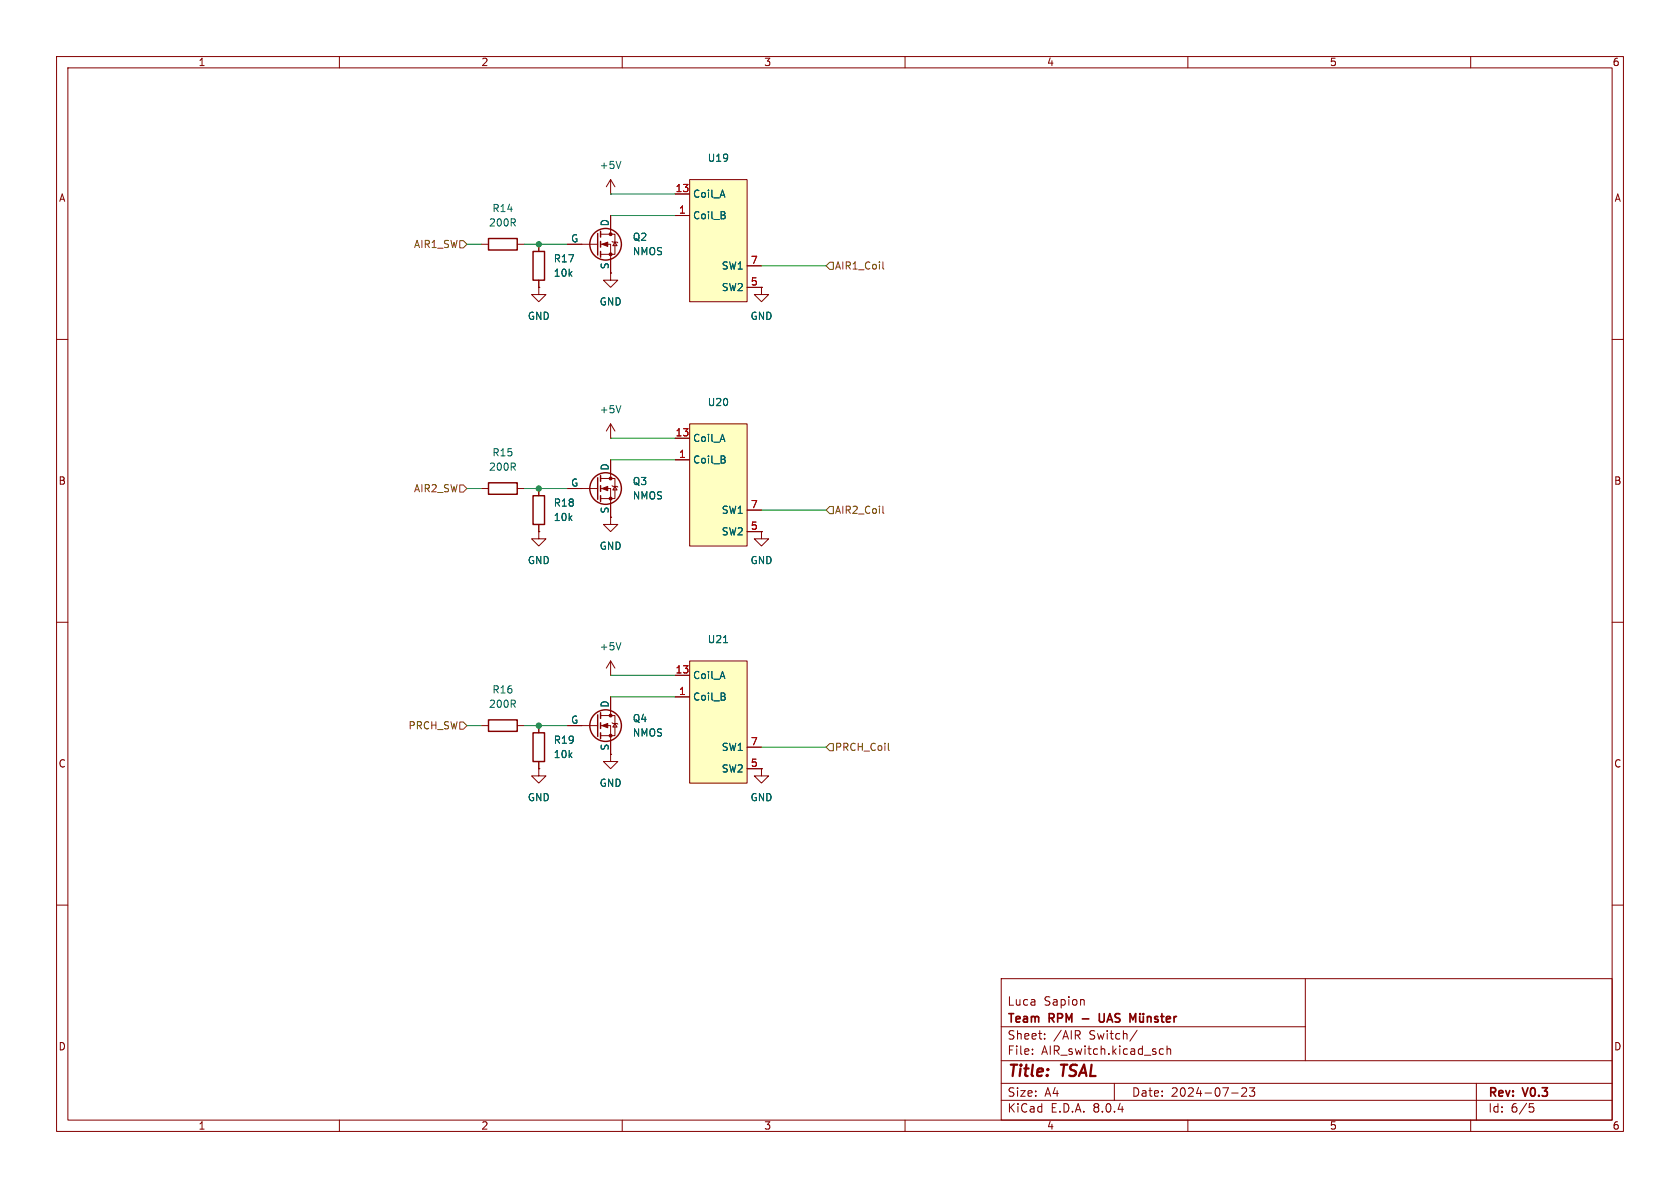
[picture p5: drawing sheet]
<svg xmlns="http://www.w3.org/2000/svg" width="297mm" height="210mm" viewBox="0 0 297 210" stroke-linecap="round" stroke-linejoin="round" font-family="sans-serif">
<g fill="none" stroke="#840000" stroke-width=".18">
<path d="M10 10h277v190h-277zM12 12h273v186h-273zM60 10v2M110 10v2M160 10v2M210 10v2M260 10v2M10 60h2M285 110h2M285 160h2M177 173h108v25h-108zM191.6 176.8l.1 .9"/>
<path d="M230.8 173v14.5M177 194.5h108M177 191.5h108M177 187.5h108M182.5 186.3v.1M182.5 185.5v.1M184.7 183.6v.1M184.7 182.8v.1M190.5 183l.5 .7M190.9 182.3v.5M197 191.5v3M201 182.1l-1.3 2"/>
<path d="M205 186.1l.2 .3 .5-.1M205.7 185.5l-.5-.1-.2 .3M206.3 185.5l.2-.1 .4 .1 .1 .9M206.3 184.9v1.5M210 198v2M217.7 193.2h1.2M219.5 192.4l.6-.1 .2 .1 .1 .3-.9 1.1h.9M220.9 192.3h.9l-.5 .6 .4 .1v.7l-.2 .1h-.4l-.2-.1M230.8 181.5h-53.8M260 198v2M261 191.5v6.5M270.4 195.1h.7"/>
<path d="M270.5 195.7h.4l.3 .3-.2 .5-.5 .1"/>
</g>
<g fill="none" stroke="#840000" stroke-width=".3">
<path d="M194.3 179.2l.1 1.3 .2 .2 .5-.1M201.5 179.7l.1 .9 .3 .1 .2-.2M201.6 179.2v.1M202.1 179.2v.1M202.1 179.7v1M202.8 179.8l.3-.1 .3 .1 .1 .9M202.8 179.7v1M204.7 179.8l-.4-.1-.2 .2 .1 .2 .5 .2v.3h-.6M205.2 179.7h.6M205.4 179.2v1.3l.4 .2M207.6 179.7v1M208 179.7l-.3 .1-.1 .2"/>
<path d="M200.3 180.3l.5-1.1v1.5M206.2 180.2l.7-.2-.1-.2-.4-.1-.2 .2 .1 .7h.5"/>
</g>
<path d="M152.7 73.3l8.4-4.9 13 22.5 5.4-3.1 1.5 2.7-14.4 8.3-1.5-2.7 5.9-3.4-11.6-20-5.3 3.1z" fill="#fff"/>
<path d="M107.9 34.3h.1M107.9 31.8l.8 1.2M107.9 31.8v2.5M107.9 31.8l-.7 1.2M85.1 43.2h1.3M91.4 43.2h1.3M95.2 50.8v1.3h-1.2l1.2 1.2 1.3-1.2h-1.3M95.2 50.8h.1M95.2 43.2v1.3M95.2 49.5v1.3" fill="none" stroke="#840000" stroke-width=".18"/>
<path d="M109.8 28.5l-.5 1.3" fill="none" stroke="#006464" stroke-width=".18"/>
<path d="M86.4 42.2h5v2h-5zM94.2 44.5h2.1v5h-2.1z" fill="none" stroke="#840000" stroke-width=".25"/>
<path d="M121.9 74.9h10.2v21.6h-10.2z" fill="#ffffc2"/>
<g fill="none" stroke="#840000" stroke-width=".18">
<path d="M107.9 38.1v3.3M100.3 43.2h5.4M106.2 43.2h1.7v5.1M106.2 41.4h2.5v3.6h-2.5M107.9 48.3v1.2h-1.2l1.2 1.3 1.3-1.3h-1.3M107.9 48.3h.1M108.2 42.7l.1 .1h.8l.1 .1M108.7 42.8l.4 .6h-.8zM107.9 77.5h.1M107.9 74.9l.8 1.3M107.9 74.9v2.6M107.9 74.9l-.7 1.3"/>
<path d="M119.4 77.5h2.5M121.9 74.9h10.2v21.6h-10.2z"/>
</g>
<path d="M109.8 71.7l-.5 1.3" fill="none" stroke="#006464" stroke-width=".18"/>
<g fill="none" stroke="#840000" stroke-width=".25">
<path d="M105.7 41.3v3.8M106.2 40.9v1M106.2 42.7v1M106.2 44.5v1"/>
<circle cx="107.1" cy="43.2" r="2.79"/>
</g>
<g fill="#840000" stroke="#840000" stroke-width=".18">
<path d="M106.4 43.2l1-.4v.8z"/>
<circle cx="107.9" cy="45" r=".25"/>
<circle cx="107.9" cy="41.4" r=".25"/>
</g>
<path d="M121.9 31.8h10.2v21.5h-10.2z" fill="#ffffc2"/>
<g fill="none" stroke="#840000" stroke-width=".18">
<path d="M107.9 38.1v2.5M119.4 38.1h2.5M119.4 34.3h2.5M121.9 31.8h10.2v21.5h-10.2zM95.2 50.8h.1M95.2 43.2v1.3M95.2 49.5v1.3M100.3 43.2h2.6M107.9 48.3h.1M107.9 45.7v2.6M132.1 50.8h2.5M132.1 47h2.5"/>
<path d="M134.6 50.8v1.3h1.3l-1.3 1.2-1.3-1.2h1.3M134.6 50.8h.1M119.4 77.5h2.5"/>
</g>
<path d="M128.2 38.1v.5" fill="none" stroke="#006464" stroke-width=".18"/>
<path d="M81.3 42.5h.6l.6 .7-.6 .6h-.6zM146 47l.7-.6h.6v1.2h-.6zM156.1 46.3v1.1l.2 .2" fill="none" stroke="#725600" stroke-width=".18"/>
<path d="M107.9 34.3h11.5M107.9 38.1h11.5M82.5 43.2h2.6M92.7 43.2h7.6M134.6 47h11.4M107.9 77.5h11.5" fill="none" stroke="#009600" stroke-width=".18"/>
<circle cx="95.2" cy="43.2" r=".46" fill="#009600" stroke="#009600" stroke-width=".18"/>
<text font-size="41.8" fill="#fff" x="208" y="85.2" transform="rotate(-30 208 85.2)">Only</text>
<text font-size="41.8" fill="#009600" x="28.2" y="189" transform="rotate(-30 28.2 189)">Internal</text>
<g font-size="2.8" fill="#840000">
<text x="178" y="190.9">Title:</text>
<text x="187.7" y="190.9">TSAL</text>
</g>
<g font-size="2.1" fill="#840000">
<text x="178" y="178">Luca</text>
<text x="184.5" y="178">Sapion</text>
<text x="178" y="184">Sheet:</text>
<text x="178" y="181.2">Team</text>
<text x="185.5" y="181.2">RPM</text>
<text x="186.2" y="184">/AIR</text>
<text x="192" y="181.2">-</text>
<text x="192.6" y="184">Switch/</text>
<text x="195.6" y="181.2">UAS</text>
<text x="178" y="186.7">File:</text>
<text x="184.1" y="186.7">AIR_switch.kicad_sch</text>
<text x="178" y="196.9">KiCad</text>
<text x="178" y="194.1">Size:</text>
<text x="184.7" y="194.1">A4</text>
<text x="185.7" y="196.9">E.D.A.</text>
<text x="193.3" y="196.9">8.0.4</text>
<text x="200" y="194.1">Date:</text>
<text x="207" y="194.1">2024-07-23</text>
<text x="263" y="194.3">Rev:</text>
<text x="263" y="196.9">Id:</text>
<text x="267.1" y="196.9">6/5</text>
<text x="269.4" y="194.3">V0.3</text>
</g>
<g font-size="1.8" fill="#840000">
<text x="35" y="11.9">1</text>
<text x="85" y="11.9">2</text>
<text x="135" y="11.9">3</text>
<text x="185" y="11.9">4</text>
<text x="235" y="11.9">5</text>
<text x="285" y="11.9">6</text>
<text x="10.3" y="35.9">A</text>
<text x="285.3" y="35.9">A</text>
<text x="10.3" y="85.9">B</text>
<text x="285.3" y="85.9">B</text>
<text x="10.3" y="135.9">C</text>
<text x="285.3" y="135.9">C</text>
<text x="10.3" y="185.9">D</text>
<text x="285.3" y="185.9">D</text>
<text x="35" y="199.9">1</text>
<text x="85" y="199.9">2</text>
<text x="135" y="199.9">3</text>
<text x="185" y="199.9">4</text>
<text x="235" y="199.9">5</text>
<text x="285" y="199.9">6</text>
</g>
<g font-size="1.8" fill="#006464">
<text x="125" y="28.8">U19</text>
<text x="105.9" y="30.1">+5V</text>
<text x="122.4" y="35.2">Coil_A</text>
<text x="86.3" y="40.2">200R</text>
<text x="87" y="37.7">R14</text>
<text x="107.7" y="40.1" transform="rotate(-90 107.7 40.1)">D</text>
<text x="122.4" y="39">Coil_B</text>
<text x="97.8" y="46.6">R17</text>
<text x="100.9" y="42.9">G</text>
<text x="107.7" y="47.7" transform="rotate(-90 107.7 47.7)">S</text>
<text x="111.8" y="45.3">NMOS</text>
<text x="111.8" y="42.8">Q2</text>
<text x="127.5" y="47.9">SW1</text>
<text x="97.8" y="49.1">10k</text>
<text x="127.5" y="51.7">SW2</text>
<text x="93.2" y="56.7">GND</text>
<text x="105.9" y="54.2">GND</text>
<text x="132.6" y="56.7">GND</text>
<text x="125" y="72">U20</text>
<text x="105.9" y="73.3">+5V</text>
<text x="86.3" y="83.4">200R</text>
<text x="87" y="80.9">R15</text>
<text x="107.7" y="83.3" transform="rotate(-90 107.7 83.3)">D</text>
<text x="122.4" y="82.1">Coil_B</text>
<text x="122.4" y="78.3">Coil_A</text>
<text x="97.8" y="89.8">R18</text>
<text x="100.9" y="86.1">G</text>
<text x="111.8" y="88.5">NMOS</text>
<text x="111.8" y="86">Q3</text>
<text x="97.8" y="92.3">10k</text>
<text x="107.7" y="90.9" transform="rotate(-90 107.7 90.9)">S</text>
<text x="127.5" y="94.8">SW2</text>
<text x="127.5" y="91">SW1</text>
<text x="93.2" y="99.9">GND</text>
<text x="105.9" y="97.4">GND</text>
<text x="132.6" y="99.9">GND</text>
<text x="125" y="113.9">U21</text>
<text x="105.9" y="115.2">+5V</text>
<text x="86.3" y="125.3">200R</text>
<text x="87" y="122.8">R16</text>
<text x="107.7" y="125.2" transform="rotate(-90 107.7 125.2)">D</text>
<text x="122.4" y="124.1">Coil_B</text>
<text x="122.4" y="120.2">Coil_A</text>
<text x="97.8" y="131.7">R19</text>
<text x="100.9" y="128">G</text>
<text x="111.8" y="130.4">NMOS</text>
<text x="111.8" y="127.9">Q4</text>
<text x="97.8" y="134.2">10k</text>
<text x="107.7" y="132.8" transform="rotate(-90 107.7 132.8)">S</text>
<text x="127.5" y="136.8">SW2</text>
<text x="127.5" y="132.9">SW1</text>
<text x="93.2" y="141.8">GND</text>
<text x="105.9" y="139.3">GND</text>
<text x="132.6" y="141.8">GND</text>
</g>
<g font-size="1.8" fill="#a90000">
<text x="119.3" y="34">13</text>
<text x="119.9" y="37.8">1</text>
<text x="132.6" y="46.7">7</text>
<text x="132.6" y="50.5">5</text>
<text x="119.3" y="77.2">13</text>
<text x="119.9" y="81">1</text>
<text x="132.6" y="89.9">7</text>
<text x="132.6" y="93.7">5</text>
<text x="119.3" y="119.1">13</text>
<text x="119.9" y="122.9">1</text>
<text x="132.6" y="131.8">7</text>
<text x="132.6" y="135.6">5</text>
</g>
<g font-size="1.8" fill="#725600">
<text x="73.1" y="44">AIR1_SW</text>
<text x="147.5" y="47.9">AIR1_Coil</text>
<text x="73.1" y="87.2">AIR2_SW</text>
<text x="147.5" y="91">AIR2_Coil</text>
<text x="72.1" y="129.1">PRCH_SW</text>
<text x="147.5" y="132.9">PRCH_Coil</text>
</g>
</svg>
